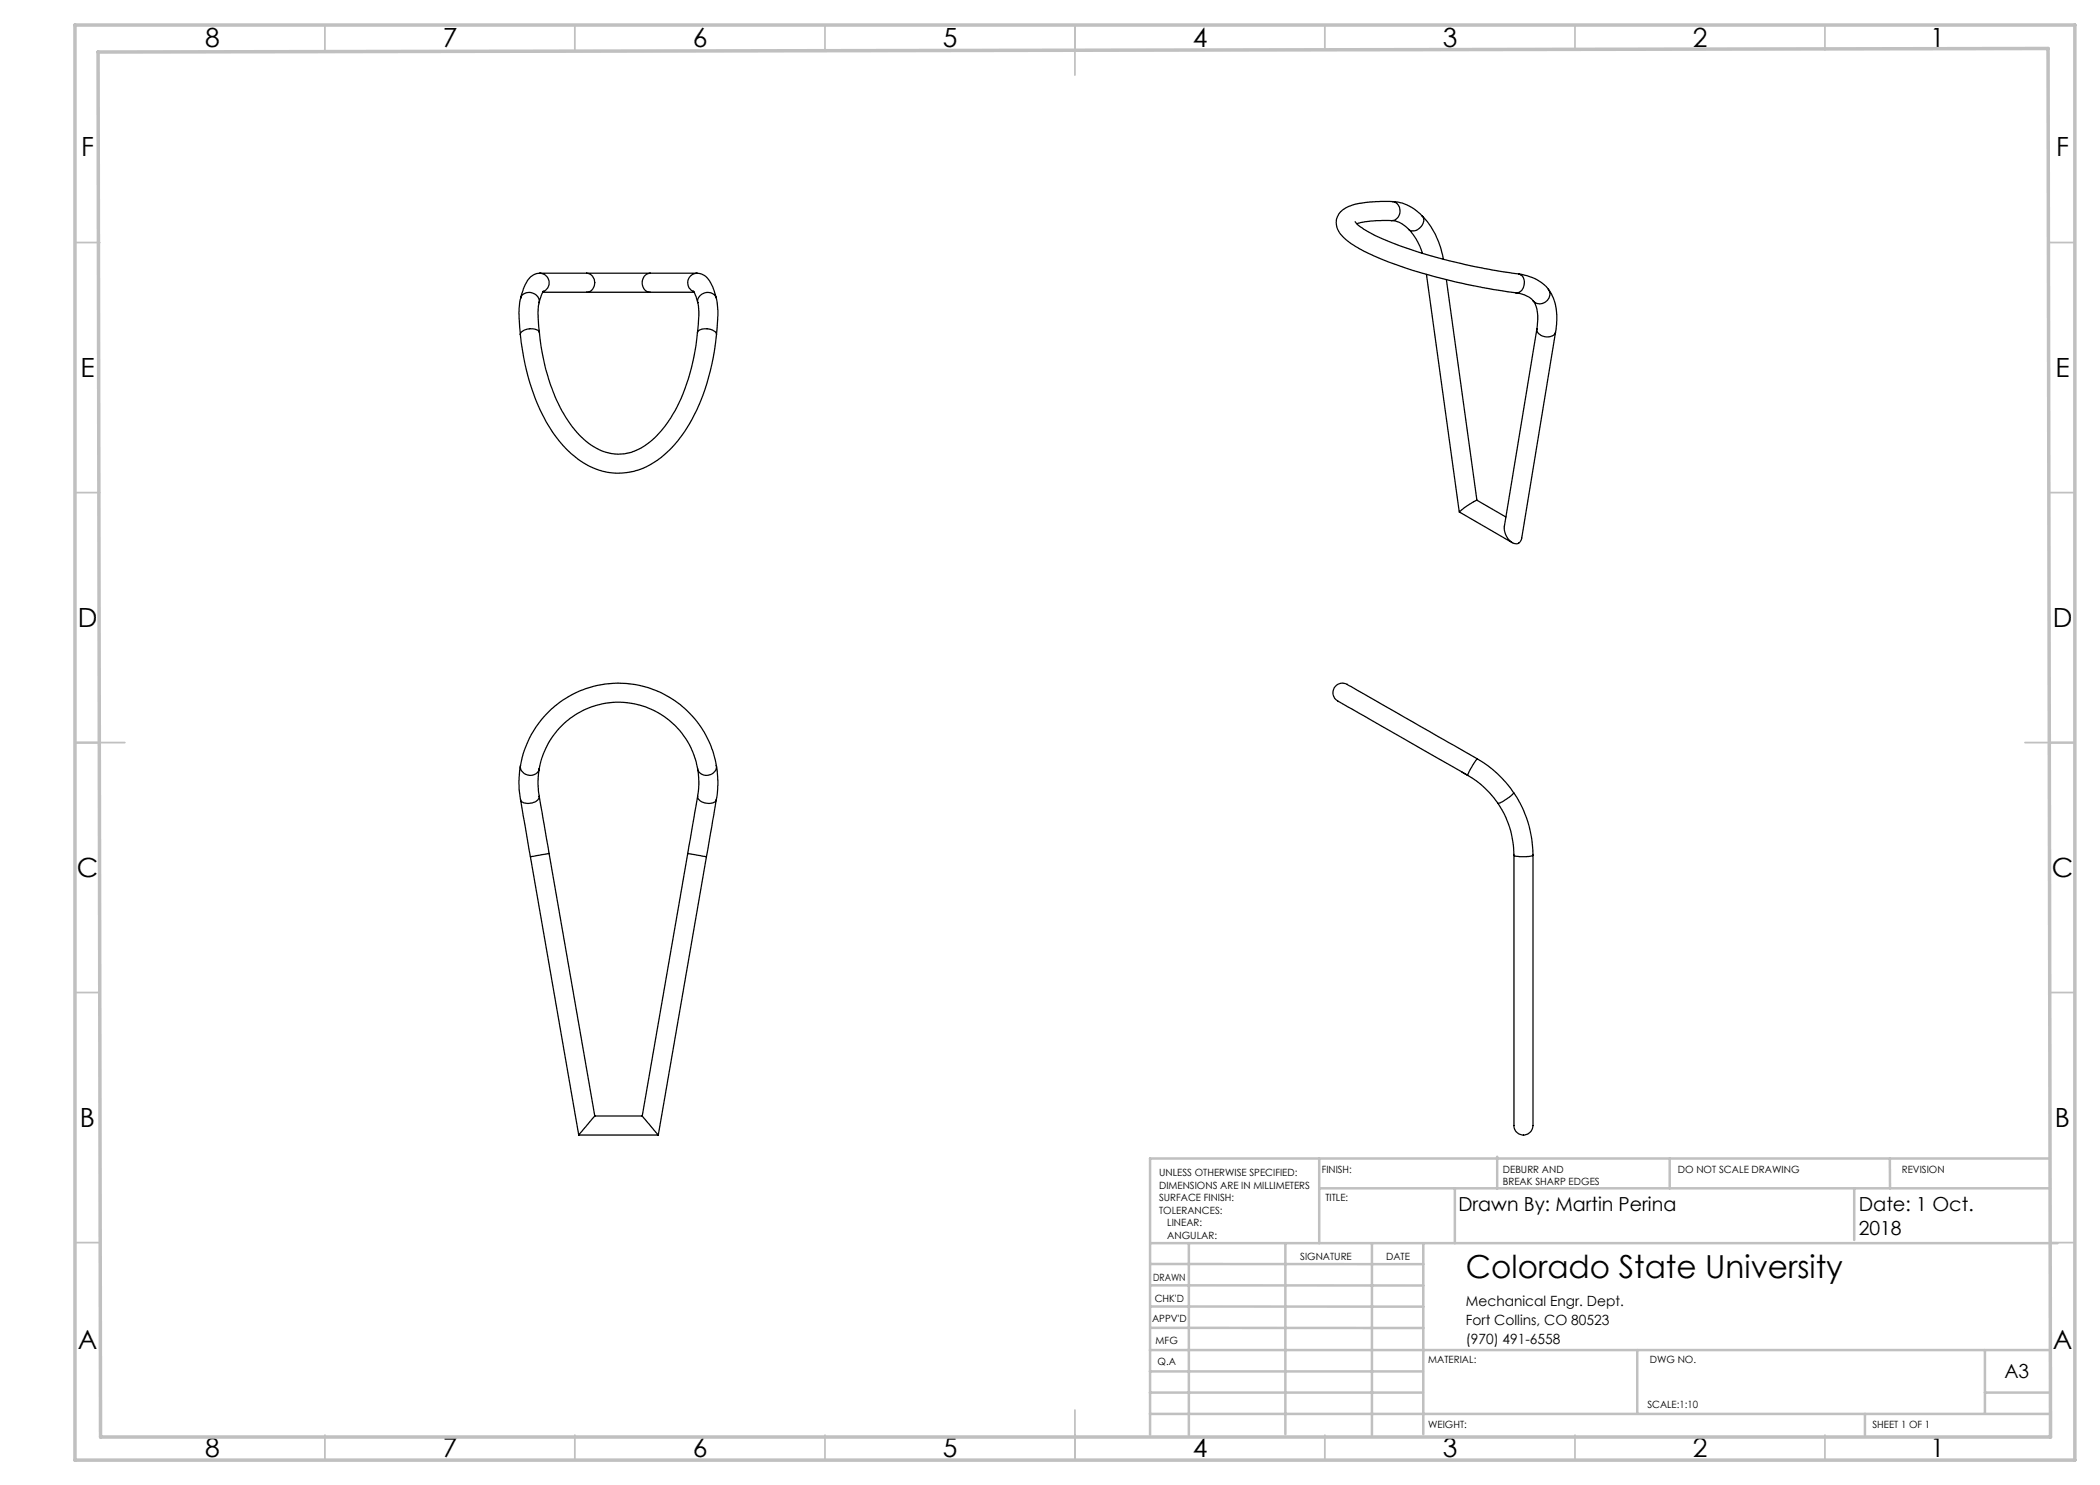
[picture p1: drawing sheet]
<svg xmlns="http://www.w3.org/2000/svg" width="420mm" height="297mm" viewBox="0 0 420 297" stroke-linecap="round" stroke-linejoin="round" font-family="sans-serif">
<g fill="none" stroke="#c0c0c0" stroke-width=".35">
<path d="M65 5v5M115 5v5M165 5v5M215 5v10M265 5v5M315 5v5M365 5v5M15 48.5h5M410 48.5h5M15 98.5h5M410 98.5h5M15 148.5h10"/>
<path d="M405 148.5h10M15 198.5h5M410 198.5h5M15 248.5h5M410 248.5h5M65 287v5M115 287v5M165 287v5M215 282v10M265 287v5M315 287v5M365 287v5"/>
</g>
<g fill="none" stroke="#c0c0c0" stroke-width=".5">
<path d="M263.8 231.7v16.9M263.8 237.7h146.2M291 237.7v10.9M299.4 231.3v6.4M333.9 231.7v6M370.8 237.7v10.3M378 231.7v6M410 231.7h-180v55.2M230.1 248.6h181.4M230.1 257.1h54.6M230.1 252.8h54.6M237.8 248.8v38.2"/>
<path d="M257.1 248.6v38.2M274.4 248.8v38.2M284.7 248.6v38.2M230 278.5h54.6M230 274.3h54.6M230 270h180M230 265.6h54.7M230.1 261.3h54.6M327.4 270v12.8M397 278.5h13M397 270v12.8M230 282.8h180"/>
<path d="M373 282.8v4.2"/>
</g>
<path d="M15 5h400v287h-400zM19.6 10.4l390-.7 .5 277.7h-390z" fill="none" stroke="#c0c0c0" stroke-width=".7"/>
<g fill="none" stroke="#000" stroke-width=".25">
<path d="M104.1 59.6a21 21 0 0 0 0 7.3M104.1 59.6a1.92 1.92 0 0 1 2.3-1 1.92 1.92 0 0 1 1.4 1.9M107.9 54.6a4.1 4.1 0 0 0-3.3 3.5l-.5 1.5M107.9 54.6a1.92 1.92 0 0 1 1.9 1.6 1.92 1.92 0 0 1-1.2 2.1M107.9 54.6h31.5M108.5 58.5h30.3M108.7 58.2l-.9 2.3M117.3 54.6a1.93 1.93 0 0 1 1.7 1.9 1.93 1.93 0 0 1-1.7 2M130 54.6a1.94 1.94 0 0 0-1.6 1.9 1.94 1.94 0 0 0 1.6 2M138.7 58.2l.5 1.2 .4 1.1M139.4 54.6a3.2 3.2 0 0 1 2.9 2.4l1 2.6M139.4 54.6a1.92 1.92 0 0 0-1.8 1.6 1.92 1.92 0 0 0 1.1 2.1"/>
<path d="M143.3 59.6l.3 2.5-.3 4.8M143.3 59.6a1.94 1.94 0 0 0-2.3-1.1 1.94 1.94 0 0 0-1.4 2M271 44.3v.1a14.4 14.4 0 0 0 5.4 3.3 112.5 112.5 0 0 0 27.3 7.1M278.3 44.1l-4 .1-1.3 .1-1.6 .5M278.3 44.1l.7 .1a4.9 4.9 0 0 1 2.8 1.7M278.5 40.3l-4.1 .1a9.9 9.9 0 0 0-6 1.8 3.3 3.3 0 0 0 .1 5.1 25.9 25.9 0 0 0 9.2 5.1 122 122 0 0 0 25.5 6.2M278.5 40.3a8.5 8.5 0 0 1 5.9 2.9M278.5 40.3a1.94 1.94 0 0 1 1.5 2 1.94 1.94 0 0 1-1.7 1.8M281.8 45.9a11.7 11.7 0 0 1 2.7 4.8M284.4 43.2a15.9 15.9 0 0 1 4.3 8.7M284.4 43.2a2 2 0 0 1-1.4 2.9h-.8l-.4-.2M285.3 54.9l6.6 47.5"/>
<path d="M289.3 55.9l6.1 44.1M303.2 58.6a4.7 4.7 0 0 1 3.4 1.6M303.7 54.8a8.7 8.7 0 0 1 6 3.1M303.7 54.8a1.8 1.8 0 0 1 1 2.5 1.48 1.48 0 0 1-1.5 1.3M309.7 57.9a10.8 10.8 0 0 1 1.4 8.5M309.7 57.9a1.93 1.93 0 0 1-.5 2.4 1.93 1.93 0 0 1-2.6-.1M104.1 66.9a42.1 42.1 0 0 0 7 20.4 17.2 17.2 0 0 0 9.4 7 13.8 13.8 0 0 0 13.4-4.3 35 35 0 0 0 8.5-17.2l.9-5.9M107.8 60.5l-.2 2.3 .3 3.7M107.9 66.5a37.8 37.8 0 0 0 6.5 18.8 12.6 12.6 0 0 0 8.6 5.5 9.9 9.9 0 0 0 8-3.3 29.2 29.2 0 0 0 7.3-13.9l.9-4.6 .3-2.5M107.9 66.5a1.99 1.99 0 0 0-2.5-.7 1.47 1.47 0 0 0-1.3 1.1M139.5 66.5a1.99 1.99 0 0 1 2.4-.7 1.47 1.47 0 0 1 1.4 1.1M139.6 60.5l.2 2.6-.3 3.4"/>
<path d="M306.6 60.2a7.4 7.4 0 0 1 .8 5.6M307.4 65.8l-6.5 39.4a3.3 3.3 0 0 0 2.3 3.6 1.18 1.18 0 0 0 1.1-1.2l6.8-41.2M307.4 65.8a1.88 1.88 0 0 0 2.3 1.6 1.4 1.4 0 0 0 1.4-1M295.4 100l-2.5 1.5-1 .9 10.6 6.1M295.4 100l5.8 3.4M104.1 153.1a19.9 19.9 0 0 1 19.6-16.5 19.9 19.9 0 0 1 19.6 16.5M104.1 153.1a18.4 18.4 0 0 0 0 6.8M104.1 159.9l2 11.4M104.1 153.1a1.92 1.92 0 0 0 1.6 1.9 1.92 1.92 0 0 0 2.1-1.3M107.8 153.7a16.1 16.1 0 0 1 15.9-13.3 16.1 16.1 0 0 1 15.8 13.3M107.8 153.7a15.5 15.5 0 0 0 0 5.6M107.8 159.3l2 11.4"/>
<path d="M107.8 159.3a1.57 1.57 0 0 1-1.6 1.3 1.62 1.62 0 0 1-2.1-.7M139.5 153.7a15.5 15.5 0 0 1 0 5.6M139.5 159.3l-2 11.4M139.5 159.3a1.88 1.88 0 0 0 2.2 1.4 1.44 1.44 0 0 0 1.6-.8M143.3 153.1a18.4 18.4 0 0 1 0 6.8M143.3 159.9l-2 11.4M143.3 153.1a1.92 1.92 0 0 1-1.6 1.9 1.92 1.92 0 0 1-2.2-1.3M292.4 154.4l1.1 .7M293.5 155.1l.9 .5a18.8 18.8 0 0 1 5.2 5.1M295.5 151.8a21.6 21.6 0 0 1 7.2 6.7M295.5 151.8l-19.6-11.2a50 50 0 0 0-7.2-3.9 1.93 1.93 0 0 0-2.1 1.5 1.93 1.93 0 0 0 1.3 2.2l25.6 14.7M295.5 151.8l-.9 1.2-1.1 2.1"/>
<path d="M302.7 158.5a21.7 21.7 0 0 1 3.9 12.5M302.7 158.5a6.9 6.9 0 0 1-3.1 2.2M106.1 171.3l9.6 55.7M109.8 170.7l-3.7 .6M109.8 170.7l9.2 52.5M137.5 170.7l3.8 .6M137.5 170.7l-9.1 52.5M141.3 171.3l-9.6 55.7M299.6 160.7a18.7 18.7 0 0 1 3.2 10.3M302.8 171v54.1a1.9 1.9 0 0 0 1.9 1.9 1.9 1.9 0 0 0 1.9-1.9v-54.1M302.8 171a5.4 5.4 0 0 0 3.5 .2l.3-.2M115.7 227h16"/>
<path d="M119 223.2l-3.3 3.8M119 223.2h9.4M128.4 223.2l3.3 3.8"/>
</g>
<text font-size="6.3" x="293.2" y="255.5">Colorado State University</text>
<g font-size="5.3">
<text x="41" y="9.5">8</text>
<text x="88.5" y="9.5">7</text>
<text x="138.5" y="9.5">6</text>
<text x="188.5" y="9.5">5</text>
<text x="238.5" y="9.5">4</text>
<text x="288.5" y="9.5">3</text>
<text x="338.5" y="9.5">2</text>
<text x="386" y="9.5">1</text>
<text x="16.2" y="31.2">F</text>
<text x="411.2" y="31.2">F</text>
<text x="16.1" y="75.5">E</text>
<text x="411.1" y="75.5">E</text>
<text x="15.5" y="125.5">D</text>
<text x="410.5" y="125.5">D</text>
<text x="15.4" y="175.5">C</text>
<text x="410.4" y="175.5">C</text>
<text x="16" y="225.5">B</text>
<text x="411" y="225.5">B</text>
<text x="15.5" y="269.8">A</text>
<text x="410.5" y="269.8">A</text>
<text x="41" y="291.5">8</text>
<text x="88.5" y="291.5">7</text>
<text x="138.5" y="291.5">6</text>
<text x="188.5" y="291.5">5</text>
<text x="238.5" y="291.5">4</text>
<text x="288.5" y="291.5">3</text>
<text x="338.5" y="291.5">2</text>
<text x="386" y="291.5">1</text>
</g>
<g font-size="3.9">
<text x="291.7" y="242.2">Drawn By: Martin Perina</text>
<text x="371.7" y="242.2">Date: 1 Oct.</text>
<text x="371.7" y="247.1">2018</text>
<text x="400.9" y="275.5">A3</text>
</g>
<g font-size="2.8">
<text x="293.2" y="261.1">Mechanical Engr. Dept.</text>
<text x="293.2" y="264.9">Fort Collins, CO 80523</text>
<text x="293.2" y="268.7">(970) 491-6558</text>
</g>
<g font-size="2">
<text x="231.8" y="235.2">UNLESS OTHERWISE SPECIFIED:</text>
<text x="231.8" y="237.7">DIMENSIONS ARE IN MILLIMETERS</text>
<text x="264.4" y="234.6">FINISH:</text>
<text x="300.6" y="234.6">DEBURR AND</text>
<text x="300.6" y="237.1">BREAK SHARP EDGES</text>
<text x="335.6" y="234.6">DO NOT SCALE DRAWING</text>
<text x="380.4" y="234.6">REVISION</text>
<text x="231.8" y="240.2">SURFACE FINISH:</text>
<text x="231.8" y="242.7">TOLERANCES:</text>
<text x="233.4" y="245.2">LINEAR:</text>
<text x="265.1" y="240.2">TITLE:</text>
<text x="233.5" y="247.7">ANGULAR:</text>
<text x="260" y="251.9">SIGNATURE</text>
<text x="277.2" y="251.9">DATE</text>
<text x="230.6" y="256.1">DRAWN</text>
<text x="230.9" y="260.3">CHK'D</text>
<text x="230.4" y="264.4">APPV'D</text>
<text x="231.1" y="268.8">MFG</text>
<text x="231.5" y="273">Q.A</text>
<text x="285.6" y="272.5">MATERIAL:</text>
<text x="330" y="272.5">DWG NO.</text>
<text x="329.5" y="281.7">SCALE:1:10</text>
<text x="285.6" y="285.5">WEIGHT:</text>
<text x="374.5" y="285.6">SHEET 1 OF 1</text>
</g>
</svg>
